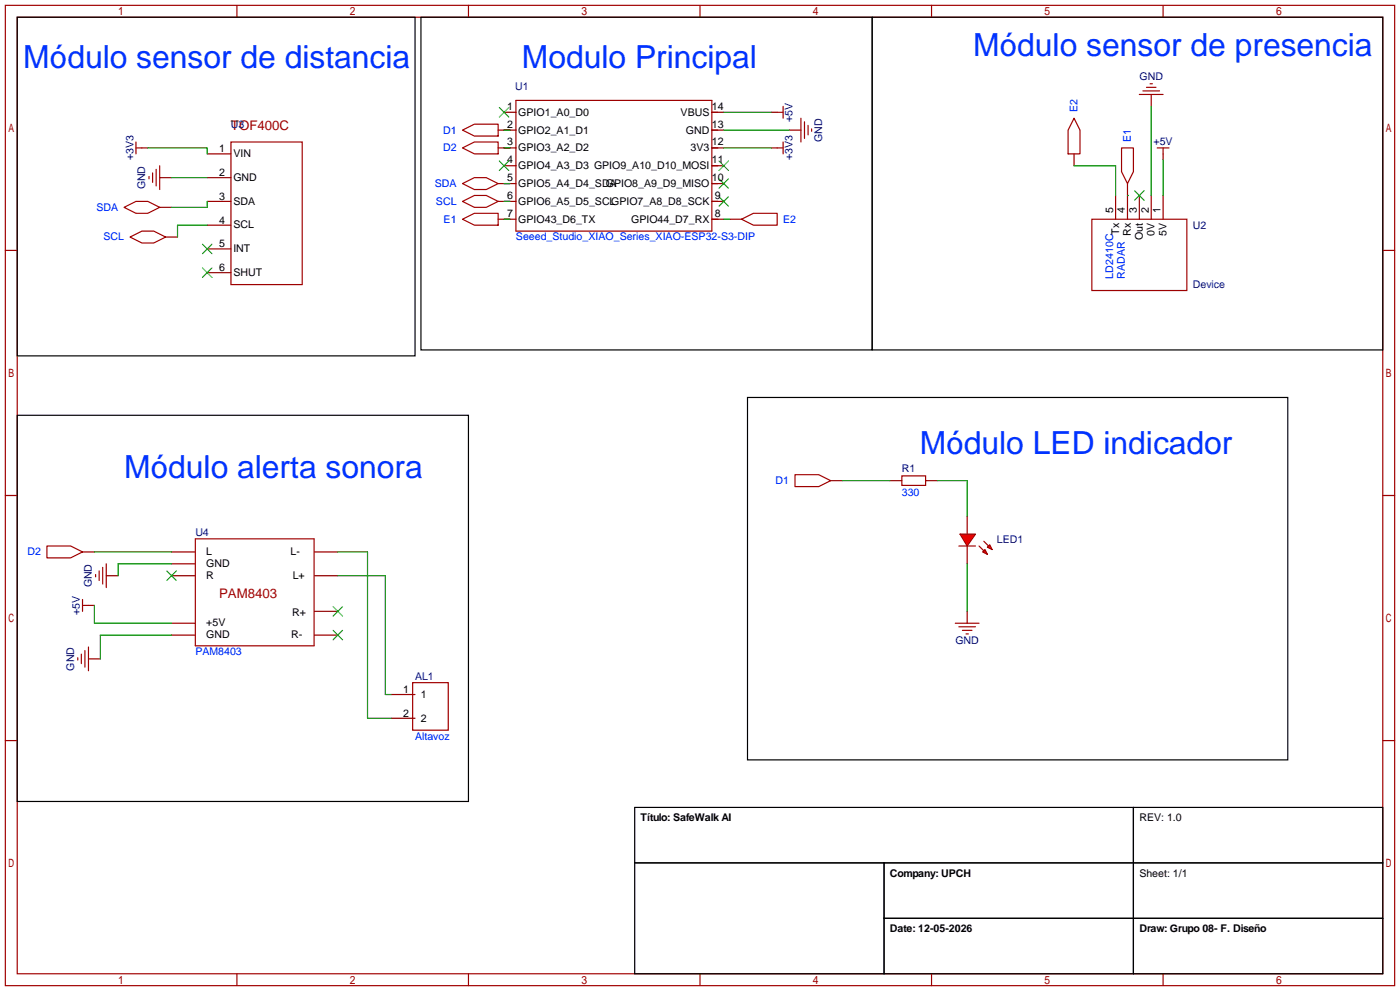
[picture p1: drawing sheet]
<svg xmlns="http://www.w3.org/2000/svg" width="299mm" height="212mm" viewBox="0 0 299 212" stroke-linecap="round" stroke-linejoin="round" font-family="sans-serif">
<g fill="none" stroke="#a10000" stroke-width=".25">
<path d="M1.1 1.1h297.2v209.6h-297.2zM3.7 3.7h292.1v204.5h-292.1zM50.7 1.1v2.6M100.2 1.1v2.6M149.7 1.1v2.6M199.3 1.1v2.6M248.8 1.1v2.6M110.4 21.5h41.9v27.9h-41.9zM152.3 24h1.2M152.3 27.8h1.2M152.3 31.6h1.2M152.3 35.4h1.2"/>
<path d="M152.3 39.2h1.2M1.1 53.5h2.6M152.3 43.1h1.2M152.3 46.9h1.2M233.6 46.9h20.3v15.2h-20.3zM295.8 53.5h2.5M1.1 105.9h2.6M41.8 115.2h25.4v22.8h-25.4zM205.1 116.7h3.6M295.8 105.9h2.5M1.1 158.3h2.6M295.8 158.3h2.5"/>
<path d="M50.7 208.2v2.5M100.2 208.2v2.5M149.7 208.2v2.5M199.3 208.2v2.5M248.8 208.2v2.5"/>
</g>
<path d="M3.7 3.7h85.1v72.4h-85.1zM90 3.7h96.6v71.1h-96.6zM186.6 3.7h109.2v71.1h-109.2zM3.7 88.8h96.5v82.5h-96.5zM159.9 85h115.6v77.4h-115.6zM135.8 172.6h160v35.6h-160zM242.4 172.6v35.6M135.8 184.4h160M189.1 184.4v23.8M189.1 196.3h106.7" fill="none" stroke="#000" stroke-width=".25"/>
<g fill="none" stroke="#870000" stroke-width=".25">
<path d="M107.8 24h2.6M107.8 27.8h2.6M107.8 31.6h2.6M107.8 35.4h2.6M107.8 39.2h2.6M152.3 24h2.5M152.3 27.8h2.5M152.3 31.6h2.5M152.3 35.4h2.5M152.3 39.2h2.5M107.8 43.1h2.6M107.8 46.9h2.6"/>
<path d="M152.3 43.1h2.5M152.3 46.9h2.5M238.6 41.8v5.1M241.2 41.8v5.1M243.7 41.8v5.1M246.3 41.8v5.1M248.8 41.8v5.1M36.7 118h5M67.3 118h5M206.9 110.4v3.8M206.9 116.7v3.8M36.7 120.5h5"/>
<path d="M36.7 123.1h5M36.7 133.2h5M36.7 135.8h5M67.3 123.1h5M67.3 135.8h5M67.3 130.7h5"/>
</g>
<g fill="none" stroke="#3c3" stroke-width=".25">
<path d="M106.8 23l2 2M106.8 34.4l2 2M108.8 23l-2 2M108.8 34.4l-2 2M153.8 34.4l2 2M153.8 38.2l2 2.1M155.8 34.4l-2 2M155.8 38.2l-2 2.1M153.8 42l2 2.1M155.8 42l-2 2.1M242.7 40.8l2 2M244.7 40.8l-2 2"/>
<path d="M35.7 122l2 2.1M37.7 122l-2 2.1M71.2 129.7l2.1 2M71.2 134.7l2.1 2.1M73.3 129.7l-2.1 2M73.3 134.7l-2.1 2.1"/>
</g>
<g fill="#f00" stroke="#a10000" stroke-width=".25">
<path d="M205.4 114.2h3.3l-1.8 2.5z"/>
<path d="M211.2 117l.5-.5 .5 1z"/>
<path d="M210.2 118l.5-.5 .5 1z"/>
</g>
<g fill="none" stroke="#a10000" stroke-width=".25">
<path d="M244.5 19.4h3.5M245.2 18.7h2.1M246 17.9h.5M29.1 31.6h1.3M29.1 30.4v2.5M31.9 37.7v.5M32.6 37v2M33.4 36.2v3.6M34.2 35.4v5.1M49.4 30.4h15.2v30.4h-15.2zM98.9 39.2l2.6-1.2h2.5l2.6 1.2-2.6 1.3h-2.5zM98.9 31.6l2.6-1.2h5.1v2.5h-5.1z"/>
<path d="M98.9 27.8l2.6-1.3h5.1v2.6h-5.1zM166.2 24h1.3M166.2 31.6h1.3M167.5 22.7v2.6M167.5 30.4v2.5M171.3 25.3v5.1M172.1 26v3.6M172.8 26.8v2M173.6 27.6v.5M229.7 25.3l1.3 2.5v5.1h-2.5v-5.1zM239.9 31.6h2.5v5.1l-1.2 2.5-1.3-2.5zM243.7 20.2h5.1"/>
<path d="M247.5 31.6h2.6M248.8 31.6v1.3M26.5 44.3l2.6-1.2h2.5l2.6 1.2-2.6 1.3h-2.5zM27.8 50.7l2.6-1.3h2.5l2.5 1.3-2.5 1.2h-2.5zM98.9 43.1l2.6-1.3h2.5l2.6 1.3-2.6 1.2h-2.5zM98.9 46.9l2.6-1.3h5.1v2.5h-5.1zM158.6 46.9l2.6-1.3h5v2.5h-5zM10 116.7h5.1l2.6 1.3-2.6 1.3h-5.1zM170.1 101.5h5l2.6 1.2-2.6 1.3h-5zM192.9 101.7h5.1v2.1h-5.1zM209.4 116.7l1 1M210.4 115.7l1.1 1"/>
<path d="M17.4 139.8v2.1M17.7 128.1v2.6M17.7 129.4h1.2M18.2 139.1v3.5M18.9 138.3v5.1M20.4 122.8v.5M21.2 122v2.1M22 121.3v3.5M22.7 120.5v5.1M204.3 133.2h5.1M205.1 134h3.6M205.9 134.7h2"/>
<path d="M206.6 135.5h.5M16.6 140.6v.5M88.3 145.9h7.6v10.2h-7.6z"/>
</g>
<g fill="none" stroke="#870000" stroke-width=".25">
<path d="M30.4 31.6h1.2M34.2 38h2.5M44.3 38h5.1M44.3 32.9h5.1M106.6 27.8h2.5M106.6 31.6h2.5M106.6 39.2h2.5M165 24h1.2M165 31.6h1.2M168.8 27.8h2.5M229.7 32.9v2.5M241.2 39.2v2.6"/>
<path d="M246.3 20.2v2.5M248.8 32.9v1.3M34.2 44.3h2.5M35.4 50.7h2.6M44.3 43.1h5.1M44.3 48.1h5.1M44.3 53.2h5.1M44.3 58.3h5.1M106.6 43.1h2.5M106.6 46.9h2.5M156.1 46.9h2.5M17.7 118h2.5"/>
<path d="M177.7 102.7h2.5M190.4 102.7h2.5M198 102.7h2.5M18.9 129.4h1.3M22.7 123.1h2.6M206.9 130.7v2.5M18.9 140.8h2.6M83.7 148.5h5.1M83.7 153.5h5.1"/>
</g>
<g fill="none" stroke="#008700" stroke-width=".25">
<path d="M31.6 31.6h12.7v1.3M36.7 38h7.6M107.8 27.8h1.3M107.8 31.6h1.3M107.8 39.2h1.3M154.8 27.8h14M154.8 24h10.2M154.8 31.6h10.2M229.7 35.4h8.9v6.4M246.3 22.7v19.1M248.8 34.2v7.6M44.3 43.1v1.2h-7.6"/>
<path d="M44.3 48.1h-6.3v2.6M107.8 43.1h1.3M107.8 46.9h1.3M154.8 46.9h1.3M241.2 41.8h.1M20.2 118h16.5M72.3 118h6.3v35.5h5.1M180.2 102.7h10.2M200.5 102.7h6.4v7.7M20.2 129.4v3.8h16.5M36.7 120.5h-11.4v2.6M36.7 135.8h-15.2v5"/>
<path d="M72.3 123.1h10.1v25.4h1.3M206.9 120.5v10.2"/>
</g>
<path d="M43.3 52.2l2 2M43.3 57.3l2 2M45.3 52.2l-2 2M45.3 57.3l-2 2" fill="none" stroke="#3c3" stroke-width=".25"/>
<g font-size="6.8" fill="#03f">
<text x="5" y="14.6">Módulo sensor de distancia</text>
<text x="111.6" y="14.6">Modulo Principal</text>
<text x="208.2" y="12">Módulo sensor de presencia</text>
<text x="196.7" y="97.1">Módulo LED indicador</text>
<text x="26.5" y="102.2">Módulo alerta sonora</text>
</g>
<g font-size="2.8" fill="#a00000">
<text x="49.4" y="27.7">TOF400C</text>
<text x="46.9" y="127.8">PAM8403</text>
</g>
<g font-size="2.3" fill="#000080">
<text x="243.7" y="17.1">GND</text>
<text x="110.2" y="19.1">U1</text>
<text x="49.4" y="27.3">U3</text>
<text x="169.5" y="26.1" transform="rotate(-90 169.5 26.1)">+5V</text>
<text x="28.5" y="34.3" transform="rotate(-90 28.5 34.3)">+3V3</text>
<text x="169.5" y="34.3" transform="rotate(-90 169.5 34.3)">+3V3</text>
<text x="175.9" y="30.3" transform="rotate(-90 175.9 30.3)">GND</text>
<text x="246.7" y="31.1">+5V</text>
<text x="31.1" y="40.5" transform="rotate(-90 31.1 40.5)">GND</text>
<text x="255.1" y="48.9">U2</text>
<text x="255.1" y="61.6">Device</text>
<text x="192.9" y="100.9">R1</text>
<text x="41.8" y="114.6">U4</text>
<text x="213.2" y="116.2">LED1</text>
<text x="19.6" y="125.6" transform="rotate(-90 19.6 125.6)">GND</text>
<text x="17.1" y="131.5" transform="rotate(-90 17.1 131.5)">+5V</text>
<text x="204.4" y="137.8">GND</text>
<text x="15.8" y="143.4" transform="rotate(-90 15.8 143.4)">GND</text>
<text x="88.8" y="145.4">AL1</text>
</g>
<g font-size="2.3">
<text x="108.5" y="23.5">1</text>
<text x="152.3" y="23.5">14</text>
<text x="108.5" y="27.3">2</text>
<text x="110.9" y="24.7">GPIO1_A0_D0</text>
<text x="110.9" y="28.5">GPIO2_A1_D1</text>
<text x="145.6" y="24.7">VBUS</text>
<text x="146.7" y="28.5">GND</text>
<text x="152.3" y="27.3">13</text>
<text x="46.9" y="32.6">1</text>
<text x="49.9" y="33.6">VIN</text>
<text x="108.5" y="31.1">3</text>
<text x="108.5" y="34.9">4</text>
<text x="110.9" y="32.3">GPIO3_A2_D2</text>
<text x="147.7" y="32.3">3V3</text>
<text x="152.3" y="31.1">12</text>
<text x="152.3" y="34.9">11</text>
<text x="46.9" y="37.7">2</text>
<text x="49.9" y="38.7">GND</text>
<text x="108.5" y="38.7">5</text>
<text x="110.9" y="36.2">GPIO4_A3_D3 GPIO9_A10_D10_MOSI</text>
<text x="110.9" y="40">GPIO5_A4_D4_SDA</text>
<text x="129.6" y="40">GPIO8_A9_D9_MISO</text>
<text x="152.3" y="38.7">10</text>
<text x="46.9" y="42.7">3</text>
<text x="46.9" y="47.8">4</text>
<text x="49.9" y="43.8">SDA</text>
<text x="108.5" y="42.5">6</text>
<text x="108.5" y="46.3">7</text>
<text x="110.9" y="43.8">GPIO6_A5_D5_SCLGPIO7_A8_D8_SCK</text>
<text x="110.9" y="47.6">GPIO43_D6_TX</text>
<text x="135" y="47.6">GPIO44_D7_RX</text>
<text x="152.9" y="42.5">9</text>
<text x="152.9" y="46.3">8</text>
<text x="238.1" y="45.6" transform="rotate(-90 238.1 45.6)">5</text>
<text x="240.6" y="45.6" transform="rotate(-90 240.6 45.6)">4</text>
<text x="243.2" y="45.6" transform="rotate(-90 243.2 45.6)">3</text>
<text x="245.7" y="45.6" transform="rotate(-90 245.7 45.6)">2</text>
<text x="248.2" y="45.6" transform="rotate(-90 248.2 45.6)">1</text>
<text x="46.9" y="52.9">5</text>
<text x="49.9" y="48.8">SCL</text>
<text x="49.9" y="53.9">INT</text>
<text x="239.4" y="50.1" transform="rotate(-90 239.4 50.1)">Tx</text>
<text x="241.9" y="50.4" transform="rotate(-90 241.9 50.4)">Rx</text>
<text x="244.4" y="51.3" transform="rotate(-90 244.4 51.3)">Out</text>
<text x="247" y="50.4" transform="rotate(-90 247 50.4)">0V</text>
<text x="249.5" y="50.4" transform="rotate(-90 249.5 50.4)">5V</text>
<text x="46.9" y="58">6</text>
<text x="49.9" y="59">SHUT</text>
<text x="44.1" y="118.7">L</text>
<text x="62.2" y="118.7">L-</text>
<text x="44.1" y="121.2">GND</text>
<text x="44.1" y="123.8">R</text>
<text x="62.6" y="123.8">L+</text>
<text x="62.5" y="131.6">R+</text>
<text x="44.1" y="133.9">+5V</text>
<text x="44.1" y="136.5">GND</text>
<text x="62.3" y="136.5">R-</text>
<text x="86.2" y="148.2">1</text>
<text x="90" y="149.2">1</text>
<text x="86.2" y="153.2">2</text>
<text x="90" y="154.2">2</text>
<text x="137" y="175.6">Título: SafeWalk AI</text>
<text x="243.7" y="175.6">REV: 1.0</text>
<text x="190.4" y="187.4">Company: UPCH</text>
<text x="243.7" y="187.4">Sheet: 1/1</text>
<text x="190.4" y="199.3">Date: 12-05-2026</text>
<text x="243.7" y="199.3">Draw: Grupo 08- F. Diseño</text>
</g>
<g font-size="2.3" fill="#00f">
<text x="94.8" y="28.5">D1</text>
<text x="230.5" y="24" transform="rotate(-90 230.5 24)">E2</text>
<text x="94.8" y="32.3">D2</text>
<text x="241.9" y="30.4" transform="rotate(-90 241.9 30.4)">E1</text>
<text x="93" y="40">SDA</text>
<text x="20.6" y="45">SDA</text>
<text x="93.3" y="43.8">SCL</text>
<text x="94.9" y="47.6">E1</text>
<text x="167.5" y="47.6">E2</text>
<text x="22.1" y="51.4">SCL</text>
<text x="110.4" y="51.4">Seeed_Studio_XIAO_Series_XIAO-ESP32-S3-DIP</text>
<text x="238.1" y="59.6" transform="rotate(-90 238.1 59.6)">LD2410C</text>
<text x="240.6" y="59.6" transform="rotate(-90 240.6 59.6)">RADAR</text>
<text x="165.9" y="103.5">D1</text>
<text x="192.9" y="106">330</text>
<text x="5.9" y="118.7">D2</text>
<text x="41.8" y="140">PAM8403</text>
<text x="88.8" y="158.1">Altavoz</text>
</g>
</svg>
